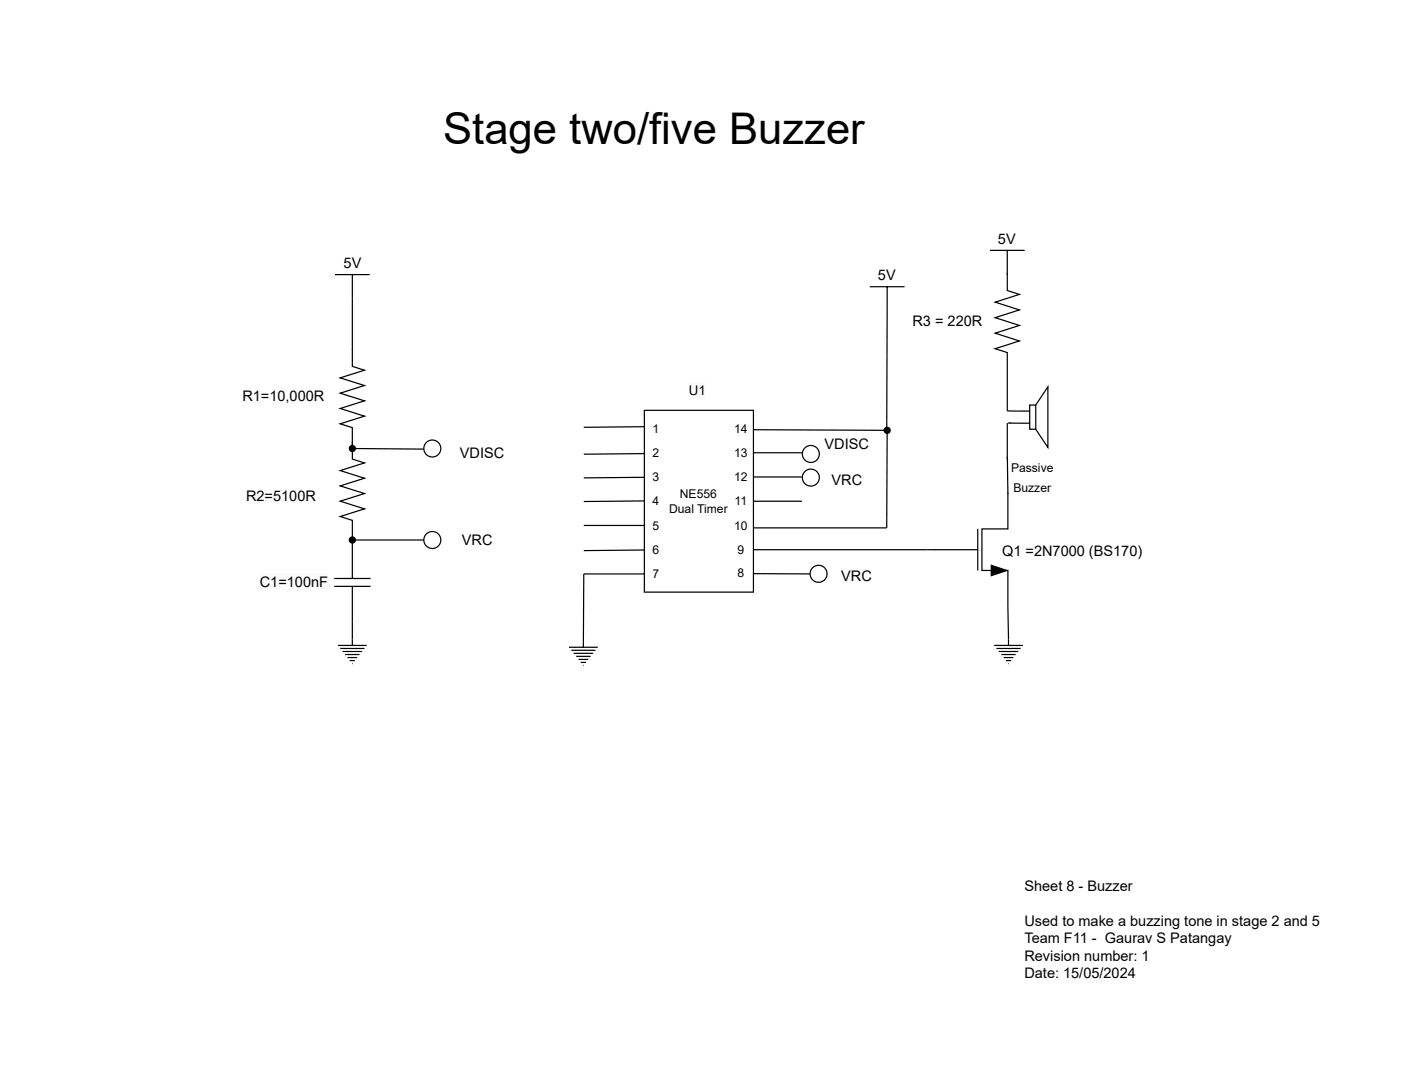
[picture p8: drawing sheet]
<svg xmlns="http://www.w3.org/2000/svg" width="291mm" height="225mm" viewBox="0 0 291 225" stroke-linecap="round" stroke-linejoin="round" font-family="sans-serif">
<g fill="none" stroke="#000" stroke-width=".25">
<path d="M69.6 57h7.2M73.2 57v15.6M205.6 52h7.2M209.2 52v5M209.2 56.7v3.6l2.5 .8-5 1.7 5 1.6-5 1.6 5 1.6-5 1.6 5 1.6-5 1.6 2.5 .8v3.6M73.2 72.5v3.6l2.5 .8-5 1.6 5 1.6-5 1.6 5 1.5-5 1.6 5 1.6-5 1.6 2.5 .8v3.6M73.2 93.1l14.8 .2M209.2 94.9l.1 7.6M147.2 113.7h9.3M194.2 114.2h8.9M203.1 109.8v8.7M205.9 117.4l3.2 1.1-3.2 1.1z"/>
<path d="M209.3 102.3v7.5h-5.3v8.7h5.3v7.5M206.5 134h6M207 134.7h5M207.4 135.3h4.1M208 135.9h3M208.5 136.6h2M208.9 137.2h1.1M209.4 137.8h.1M209.5 132.8v1.2"/>
</g>
<g fill="#000">
<path d="M205.9 117.4l3.2 1.1-3.2 1.1z"/>
<circle cx="73.2" cy="93.1" r=".76"/>
</g>
<circle cx="89.8" cy="93.1" r="1.76" fill="#fff"/>
<g fill="none" stroke="#000" stroke-width=".25">
<path d="M73.2 91.8v3.5l2.5 .8-5 1.6 5 1.6-5 1.6 5 1.6-5 1.6 5 1.6-5 1.6 2.5 .8v3.5M73.2 112.1h14.8"/>
<circle cx="89.8" cy="93.1" r="1.76"/>
</g>
<circle cx="73.2" cy="112.1" r=".76" fill="#000"/>
<circle cx="89.8" cy="112.1" r="1.76" fill="#fff"/>
<g fill="none" stroke="#000" stroke-width=".25">
<path d="M73.2 112.8v7.3M69.4 120.1h7.6M69.4 121.8h7.6M70.2 134h6M70.7 134.7h5M71.1 135.3h4.1M71.7 135.9h3M72.2 136.6h2M72.6 137.2h1.1M73.1 137.8h.1M73.2 121.8v12.2"/>
<circle cx="89.8" cy="112.1" r="1.76"/>
</g>
<path d="M133.8 85.2h22.7v37.8h-22.7z" fill="#fff"/>
<path d="M180.7 59.5h7.2M184.3 59.5l-.1 30.2M133.8 85.2h22.7v37.8h-22.7zM156.5 89.2l27.8 .2M156.5 94h10.1M156.5 99.1h10.1" fill="none" stroke="#000" stroke-width=".25"/>
<circle cx="184.3" cy="89.4" r=".76" fill="#000"/>
<circle cx="168.4" cy="94.3" r="1.76" fill="#fff"/>
<circle cx="168.4" cy="94.3" r="1.76" fill="none" stroke="#000" stroke-width=".25"/>
<circle cx="168.4" cy="99.2" r="1.76" fill="#fff"/>
<g fill="none" stroke="#000" stroke-width=".25">
<path d="M133.8 88.6l-12.5 .1M133.8 94.2l-12.5 .1M133.8 99.1l-12.5 .1M184.3 89.4l-.1 20.2h-27.7M121.3 109.1h12.5M121.3 119.2h12.5M133.8 104l-12.5 .2M133.8 114.2l-12.5 .1M156.5 104.1h10.1M156.5 119.1l12.6 .1"/>
<circle cx="168.4" cy="99.2" r="1.76"/>
</g>
<circle cx="170" cy="119.2" r="1.76" fill="#fff"/>
<g fill="none" stroke="#000" stroke-width=".25">
<path d="M121.3 119.2l-.1 15.2M192.5 114.2h1.8M118.2 134.4h6M118.7 135.1h5M119.1 135.7h4.1M119.7 136.3h3M120.2 136.9h2M120.6 137.6h1.1M121.1 138.2h.1"/>
<circle cx="170" cy="119.2" r="1.76"/>
</g>
<g fill="#fbfbfb">
<path d="M54 119.1h14.1v3.5h-14.1z"/>
<path d="M143.1 79.3h3.5v3.5h-3.5z"/>
</g>
<path d="M156.5 114.2h36M209.3 126l.2 6.8" fill="none" stroke="#000" stroke-width=".25"/>
<path d="M217.7 80.3l-2.6 3.8h-1.2v5h1.2l2.6 3.8zM211.4 87.9h2.5zM211.4 85.4h2.5z" fill="#fff"/>
<path d="M209.2 76.8v8.5l4.7 .1M209.2 87.9v7.5M209.3 87.9h.6M209.7 87.9h4.2M215.1 84.1v5M217.7 80.3v12.6l-2.6-3.8h-1.2v-5h1.2z" fill="none" stroke="#000" stroke-width=".25"/>
<text font-size="9.1" x="92.1" y="30">Stage two/five Buzzer</text>
<g font-size="3">
<text x="207.3" y="50.6">5V</text>
<text x="71.4" y="55.6">5V</text>
<text x="182.4" y="58.2">5V</text>
<text x="189.5" y="67.7">R3 = 220R</text>
<text x="50.3" y="83.3">R1=10,000R</text>
<text x="95.5" y="95.2">VDISC</text>
<text x="171.3" y="93.1">VDISC</text>
<text x="172.7" y="100.7">VRC</text>
<text x="51.1" y="104">R2=5100R</text>
<text x="95.9" y="113.3">VRC</text>
<text x="208.2" y="115.5">Q1 =2N7000 (BS170)</text>
<text x="54" y="121.8">C1=100nF</text>
<text x="174.7" y="120.6">VRC</text>
<text x="212.8" y="185">Sheet 8 - Buzzer</text>
<text x="212.8" y="192.3">Used to make a buzzing tone in stage 2 and 5</text>
<text x="212.8" y="195.8">Team F11 - Gaurav S Patangay</text>
<text x="212.8" y="199.6">Revision number: 1</text>
<text x="212.8" y="203.1">Date: 15/05/2024</text>
</g>
<text font-size="2.8" x="143.1" y="82.1">U1</text>
<g font-size="2.5">
<text x="135.6" y="89.9">1</text>
<text x="152.5" y="89.9">14</text>
<text x="135.6" y="94.9">2</text>
<text x="152.5" y="94.9">13</text>
<text x="135.6" y="99.9">3</text>
<text x="152.5" y="99.9">12</text>
<text x="210" y="97.9">Passive</text>
<text x="135.6" y="105">4</text>
<text x="139" y="106.5">Dual Timer</text>
<text x="141.2" y="103.5">NE556</text>
<text x="152.6" y="105">11</text>
<text x="210.5" y="102.2">Buzzer</text>
<text x="135.6" y="110">5</text>
<text x="152.5" y="110">10</text>
<text x="135.6" y="115">6</text>
<text x="153.2" y="115">9</text>
<text x="153.2" y="119.8">8</text>
<text x="135.6" y="120.1">7</text>
</g>
</svg>
